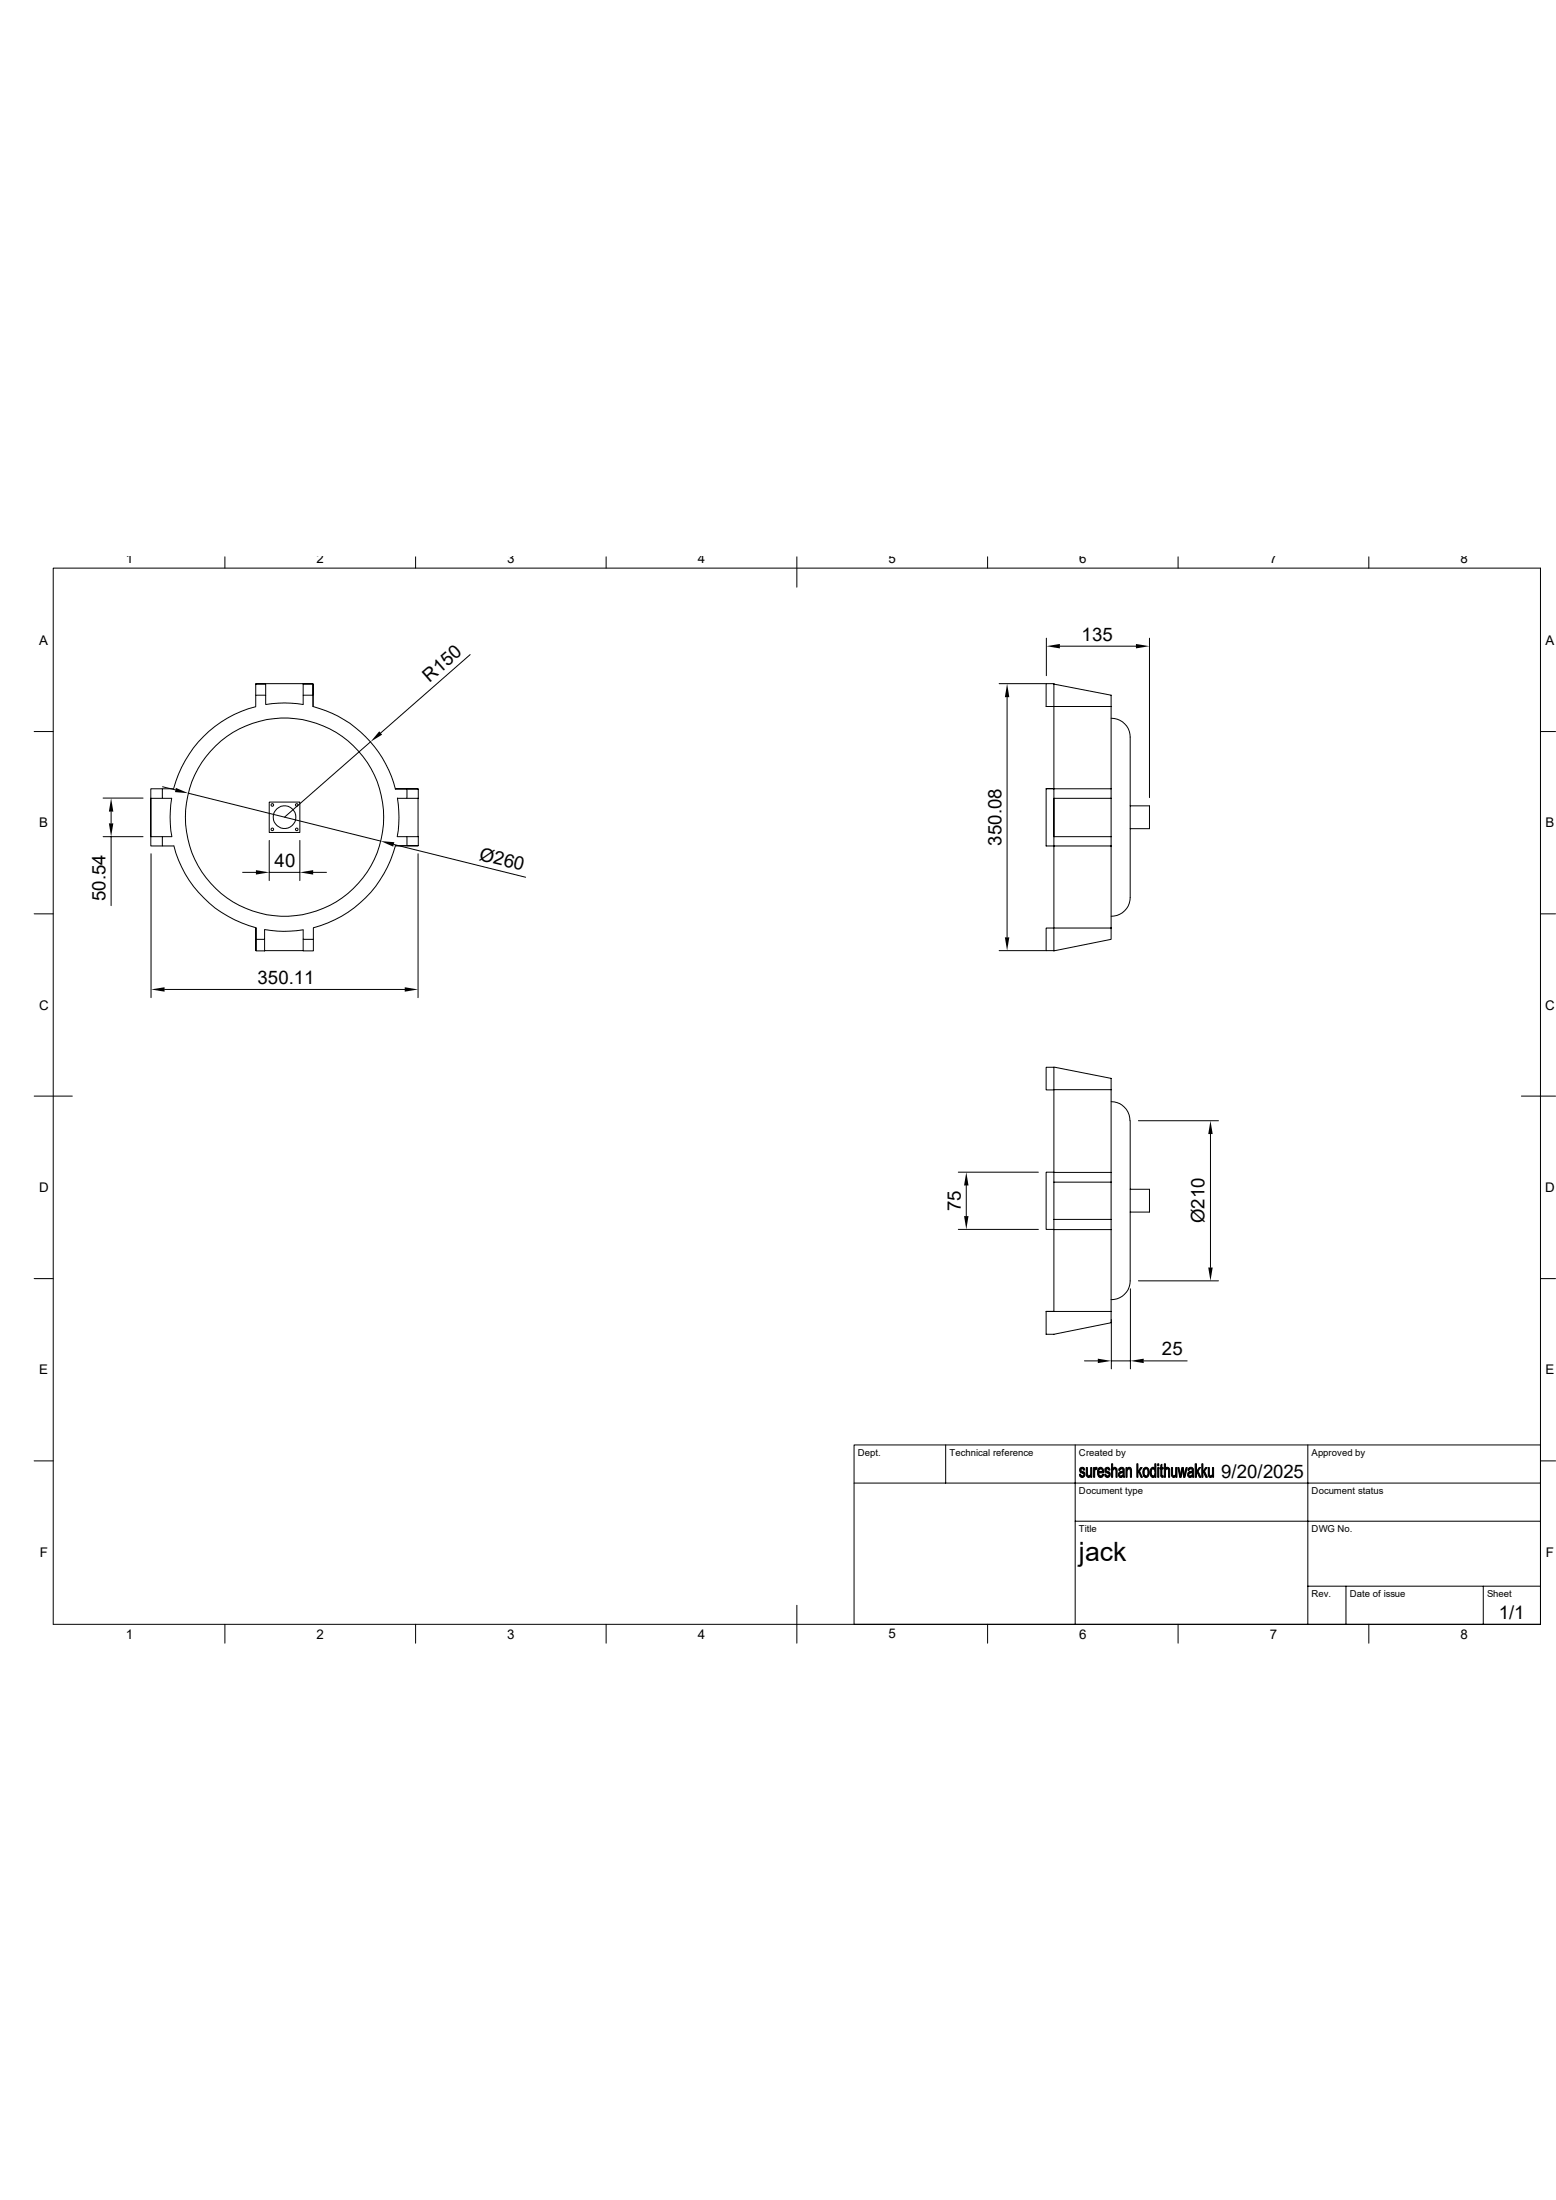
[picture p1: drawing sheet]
<svg xmlns="http://www.w3.org/2000/svg" width="297mm" height="420mm" viewBox="0 0 297 420" stroke-linecap="round" stroke-linejoin="round" font-family="sans-serif">
<g fill="none" stroke="#000" stroke-width=".19">
<path d="M10.2 108.5h283.8v201.6h-283.8zM42.9 106.3v2.2M79.3 106.3v2.2M115.7 106.3v2.2M152.1 106.3v5.8M188.5 106.3v2.2M224.9 106.3v2.2M261.3 106.3v2.2M6.5 139.7h3.7M48.8 132.7v-2.1h1.9v2.1M48.8 134.9a21.8 21.8 0 0 0-15.7 15.6l-2.1 .1v1.8h1.8l-.3 2.4a20.5 20.5 0 0 0 .3 4.9M48.9 130.6l10.9-.1v4.4"/>
<path d="M50.7 134.5v-1.8h-1.9v2.2M50.8 134.5l3.5-.3 3.6 .3M57.9 132.7v-2.1h1.8v2.1M57.9 134.5v-1.8h1.8v2.1M59.7 134.9a22 22 0 0 1 15.8 15.8h2.2v1.7h-1.8M89.7 125l-17.1 15M190.7 130.5h9M192.2 133.1v45.8M199.7 121.8v7.2M201.2 130.6v20M201.2 130.6l-1.5-.1v4.4h12.4M201.2 130.6l10.9 2.1v2.2"/>
<path d="M202.3 123.4h14.5M212.1 137.1a3.7 3.7 0 0 1 3.6 4.4v27.7a7.2 7.2 0 0 1-.6 4.2 3.6 3.6 0 0 1-3 1.5M212.1 134.9v15.7M219.4 121.8v30.5M294 139.7h2.9M19.7 152.4h7.6M19.7 159.7h7.6M21.2 154.9v2.3M21.2 159.7v13.2M31 152.4h-2.2v7.3h2.2M31 150.6h-2.2v10.9h2.2M31 150.2l2.5 .6"/>
<path d="M32.8 159.7h-1.8v1.8h2.1M35.9 151.4l36.8 9.2M51.4 153.1h5.8v5.8h-5.8zM70.7 141.6l-16.4 14.4M75.5 150.5h4.3v.2M75.9 159.7h1.8v1.8h-2.2M75.9 152.4l.2 2.4a20.5 20.5 0 0 1-.3 4.9M77.7 150.7h2.1v1.7h-2.1M77.7 159.7h2.1v1.8h-2.1M79.8 152.4v7.3M201.2 150.6h-1.5v10.9h1.5v15.7h10.9M201.2 150.5l-1.5 .1"/>
<path d="M212.1 152.4v7.3M212.1 152.4h-10.9v7.3h10.9M212.1 150.6h-10.9v10.9h10.9M212.1 150.6v1.8M212.1 159.7v1.8M215.7 153.8h3.7v4.4h-3.7M6.5 174.5h3.7M28.8 163v27.5M33.2 161.5a21.9 21.9 0 0 0 15.7 15.6M46.3 166.5h2.6M48.9 177.2v4.3M50.5 177.5v1.8h-1.6v2.2h1.6v-2.2"/>
<path d="M50.5 177.5a21.5 21.5 0 0 0 7.4 0M51.4 160.4v7.7M51.4 166.5h5.8M57.2 160.4v7.7M57.9 179.3v2.2h1.9v-2.2M59.8 166.5h2.5M59.8 177.2v2.1h-1.9v-1.8M75.1 161.2l25.2 6.3M75.5 161.5h4.3M75.5 161.5a22 22 0 0 1-15.7 15.6M79.8 163v27.5M199.7 177.2h1.5v4.3h-1.5z"/>
<path d="M212.1 161.5v15.7M212.1 177.2v2.1l-10.9 2.2M294 174.5h2.9M31.4 188.9h45.9M50.5 181.5h7.4M190.7 181.5h9M6.5 209.3h7.3M199.7 203.8h1.5v4.3h-1.5zM201.2 203.8l10.9 2.1v2.1M201.2 208.1v15.7M201.2 208h10.9M212.1 208v15.8"/>
<path d="M212.1 210.3a3.6 3.6 0 0 1 3.6 3.7M215.7 214v28.4a7.2 7.2 0 0 1-.6 4.2 3.6 3.6 0 0 1-3 1.5M217.3 214h15.3M231.1 216.5v25.5M290.4 209.3h6.5M182.9 234.7h15.3M182.9 223.8h15.3M184.4 226.3v5.9M201.2 223.8h-1.5v10.9h1.5M201.2 234.7v15.7h-1.5M201.2 223.8v10.9M201.2 225.7h10.9"/>
<path d="M201.2 223.8h10.9M201.2 234.7h10.9M201.2 232.8h10.9M212.1 225.7v7.1M212.1 234.7v15.7M212.1 223.8v1.9M212.1 232.8v1.9M215.7 227h3.7v4.4h-3.7M6.5 244.1h3.7M199.7 250.4h12.4v2.1l-10.9 2.2h-1.5zM207 259.8h2.6M212.1 251.9v9.4"/>
<path d="M212.1 259.8h3.7M215.8 246v15.3M217.3 244.5h15.3M218.3 259.8h8.3M294 244.1h2.9M6.5 278.9h3.7M180.5 275.8v7.3M205.2 275.8v34.3M249.6 275.8v34.3M294 275.8h-131v34.3M294 278.9h2.9M163 283.1h131"/>
<path d="M205.2 290.4h88.8M42.9 310.1v3.6M79.3 310.1v3.6M115.7 310.1v3.6M152.1 306.5v7.2M188.5 310.1v3.6M224.9 310.1v3.6M249.6 302.8h44.4M256.9 302.8v7.3M261.3 310.1v3.6M283.1 302.8v7.3"/>
<circle cx="52" cy="153.7" r=".25"/>
<circle cx="52" cy="158.3" r=".25"/>
<circle cx="54.3" cy="156" r="18.9"/>
<circle cx="54.3" cy="156" r="2.15"/>
<circle cx="56.6" cy="153.7" r=".25"/>
<circle cx="56.6" cy="158.3" r=".25"/>
</g>
<g fill="#000" stroke="#000" stroke-width=".19">
<path d="M212.2 279.4h.2v1h.3l-.2 .1-.1 .3v1.2h-.2z" fill-rule="evenodd"/>
<path d="M217 279.4h.2v1.5l.2 .2-.2 .2v.7h-.2z" fill-rule="evenodd"/>
<path d="M220.4 279.4h.2v2.6h-.2v-.2h-.2l.2-.5a.78 .78 0 0 0-.3-.9h.3z" fill-rule="evenodd"/>
<path d="M221 279.4h.2v.4h-.2z" fill-rule="evenodd"/>
<path d="M221.6 279.7l.2-.2v.7h.2v.2h-.2v1.2l.1 .1h-.3v-1.3h-.2v-.2h.2z" fill-rule="evenodd"/>
<path d="M222.2 279.4h.3v1h.3l-.3 .3v1.3h-.3z" fill-rule="evenodd"/>
<path d="M228.1 279.4h.3v1.5l.1 .2-.1 .2v.7h-.3z" fill-rule="evenodd"/>
<path d="M229.4 279.4h.2v1.5l.1 .2-.1 .2v.7h-.2z" fill-rule="evenodd"/>
<path d="M206.1 280.4h.4a.28 .28 0 0 0-.2 .3 .28 .28 0 0 0 .4 .2 .55 .55 0 0 1 .4 .8 .55 .55 0 0 1-.9 .1h.4a.33 .33 0 0 0 .3-.4 .33 .33 0 0 0-.4-.2 .54 .54 0 0 1-.4-.8z" fill-rule="evenodd"/>
<path d="M206 281.5l.2-.1 .2 .3 .2 .1h-.4z" fill-rule="evenodd"/>
<path d="M206.2 280.3a.5 .5 0 0 1 .5-.2 .5 .5 0 0 1 .4 .5l-.3 .1-.1-.3z" fill-rule="evenodd"/>
<path d="M207.3 280.2h.3v1.5l.6 .1a.47 .47 0 0 1-.6 .2 .47 .47 0 0 1-.3-.6z" fill-rule="evenodd"/>
<path d="M207.9 281.8h.3z" fill-rule="evenodd"/>
<path d="M208.2 280.2h.2v1.8h-.2v-.3h-.2l.2-.4z" fill-rule="evenodd"/>
<path d="M208.7 280.2h.2v.3h.3l-.2 .3v1.2h-.3z" fill-rule="evenodd"/>
<path d="M209 280.2h.4v.3h-.5z" fill-rule="evenodd"/>
<path d="M209.6 280.4h.5l-.3 .2-.1 .3h1v.3h-1l.1 .3 .3 .3h-.4l-.2-.3z" fill-rule="evenodd"/>
<path d="M209.7 280.3a.62 .62 0 0 1 .7 0 .62 .62 0 0 1 .3 .6h-1h.7l-.1-.5z" fill-rule="evenodd"/>
<path d="M209.7 281.8h.6l.1-.4 .3 .1a.53 .53 0 0 1-.4 .5 .53 .53 0 0 1-.6-.2z" fill-rule="evenodd"/>
<path d="M210.9 280.4h.5a.28 .28 0 0 0-.3 .3 .28 .28 0 0 0 .4 .2 .56 .56 0 0 1 .4 .9 .56 .56 0 0 1-1 0h.5a.33 .33 0 0 0 .3-.4 .33 .33 0 0 0-.4-.2 .58 .58 0 0 1-.4-.8z" fill-rule="evenodd"/>
<path d="M210.9 281.5l.2-.1 .1 .3 .2 .1h-.5z" fill-rule="evenodd"/>
<path d="M211 280.3a.5 .5 0 0 1 .6-.2 .5 .5 0 0 1 .3 .5l-.2 .1-.2-.3z" fill-rule="evenodd"/>
<path d="M212.4 280.4a.48 .48 0 0 1 .6-.2 .48 .48 0 0 1 .2 .6v1.2h-.2v-1.5l-.2-.1z" fill-rule="evenodd"/>
<path d="M213.6 280.4h.5h-.2l-.2 .3h-.2z" fill-rule="evenodd"/>
<path d="M213.6 281.1h.7a.41 .41 0 0 0-.5 .2 .41 .41 0 0 0 0 .5h.5a.49 .49 0 0 1-.7 .2 .49 .49 0 0 1 0-.8z" fill-rule="evenodd"/>
<path d="M214 281.8h.4z" fill-rule="evenodd"/>
<path d="M213.7 280.2h.1a.5 .5 0 0 1 .6 0 .5 .5 0 0 1 .2 .6l.1 1.2h-.2l-.1-.2h-.3l.3-.3v-.4l-.7-.1a.52 .52 0 0 0 .7-.4l-.2-.2h-.6z" fill-rule="evenodd"/>
<path d="M214.9 280.2h.2v.2h.2l-.2 .5v1.1h-.2z" fill-rule="evenodd"/>
<path d="M215.1 280.4h.4z" fill-rule="evenodd"/>
<path d="M215.2 280.3a.46 .46 0 0 1 .6-.1 .46 .46 0 0 1 .2 .6v1.2h-.2l-.1-1.5z" fill-rule="evenodd"/>
<path d="M217.7 280.2h.3l-.5 .6 .6 1.2h-.3l-.6-1.1z" fill-rule="evenodd"/>
<path d="M218.3 280.4h.5a.87 .87 0 0 0 0 1.4h-.5l-.1-.2-.1-.7z" fill-rule="evenodd"/>
<path d="M218.4 280.3a.63 .63 0 0 1 .8 0 .63 .63 0 0 1 .2 .7v.2a.62 .62 0 0 1-.3 .7 .62 .62 0 0 1-.8-.1h.5a.93 .93 0 0 0 0-1.4h-.5z" fill-rule="evenodd"/>
<path d="M219.7 280.3a.39 .39 0 0 1 .4-.2 .39 .39 0 0 1 .3 .3h-.3a.93 .93 0 0 0 0 1.4h-.4l-.2-.4z" fill-rule="evenodd"/>
<path d="M219.7 281.8h.7a.37 .37 0 0 1-.3 .3 .37 .37 0 0 1-.4-.3z" fill-rule="evenodd"/>
<path d="M221 280.2h.2v1.8h-.2z" fill-rule="evenodd"/>
<path d="M221.6 281.7h.4v.3h-.3z" fill-rule="evenodd"/>
<path d="M222.5 280.3a.48 .48 0 0 1 .6-.1 .48 .48 0 0 1 .2 .6v1.2h-.2l-.1-1.5z" fill-rule="evenodd"/>
<path d="M223.6 280.2h.2l.1 1.4 .5 .2a.48 .48 0 0 1-.6 .1 .48 .48 0 0 1-.2-.6z" fill-rule="evenodd"/>
<path d="M224.1 281.8l.4-.1z" fill-rule="evenodd"/>
<path d="M224.4 280.2h.3v1.8h-.2v-.3h-.2l.1-.2z" fill-rule="evenodd"/>
<path d="M224.8 280.2h.2l.3 1.4-.1 .4z" fill-rule="evenodd"/>
<path d="M225.6 280.2h.2l-.3 1.8h-.3z" fill-rule="evenodd"/>
<path d="M225.8 280.2l.3 1.4-.1 .4-.3-1.4z" fill-rule="evenodd"/>
<path d="M226.4 280.2h.2l-.4 1.8h-.2z" fill-rule="evenodd"/>
<path d="M226.8 280.4h.5h-.2l-.2 .3h-.2z" fill-rule="evenodd"/>
<path d="M226.8 281.1h.7a.41 .41 0 0 0-.5 .2 .41 .41 0 0 0 0 .5h.6a.53 .53 0 0 1-.8 .1 .53 .53 0 0 1 0-.8z" fill-rule="evenodd"/>
<path d="M227.2 281.8h.4z" fill-rule="evenodd"/>
<path d="M226.9 280.2a.52 .52 0 0 1 .7 0 .52 .52 0 0 1 .2 .6l.1 1.2h-.2l-.1-.2h-.3l.2-.2 .1-.5-.7-.1a.52 .52 0 0 0 .7-.4l-.2-.2h-.6z" fill-rule="evenodd"/>
<path d="M228.9 280.2h.3l-.5 .6 .5 1.2h-.3l-.5-1.1z" fill-rule="evenodd"/>
<path d="M230.1 280.2h.3l-.5 .6 .6 1.2h-.3l-.6-1.1z" fill-rule="evenodd"/>
<path d="M230.6 280.2h.2l.1 1.4 .5 .2a.48 .48 0 0 1-.6 .1 .48 .48 0 0 1-.2-.6z" fill-rule="evenodd"/>
<path d="M231.1 281.8l.4-.1z" fill-rule="evenodd"/>
<path d="M231.4 280.2h.2v1.8h-.1v-.3h-.2l.1-.2z" fill-rule="evenodd"/>
</g>
<g fill="#000">
<path d="M72.4 139.6l.5 .7-2.2 1.3zM192.2 130.5l.5 2.6h-.9zM199.7 123.4l2.6-.5v.9zM216.8 122.9l2.6 .5-2.6 .4zM21.2 152.4l.4 2.5h-.8zM20.8 157.2h.8l-.4 2.5zM33.6 150.4l2.3 1-2.5-.2zM48.9 166.1l2.5 .4-2.5 .5zM57.2 166.5l2.6-.4v.9zM72.7 160.6l2.6 .2-.2 .8zM191.8 178.9h.9l-.5 2.6zM28.8 188.9l2.6-.4v.8z"/>
<path d="M77.3 188.5l2.5 .4-2.5 .4zM231.1 214l.4 2.5h-.9zM184 232.2h.9l-.5 2.5zM184.4 223.8l.5 2.5h-.9zM209.5 259.4l2.6 .4-2.6 .4zM215.8 259.8l2.5-.4v.8zM230.6 242h.9l-.4 2.5z"/>
</g>
<text font-size="5.1" x="206" y="298.1">jack</text>
<g font-size="3.6">
<text x="206.5" y="122.3">135</text>
<text x="82" y="130.3" transform="rotate(-41 82 130.3)">R150</text>
<text x="191.2" y="161.5" transform="rotate(-90 191.2 161.5)">350.08</text>
<text x="52.4" y="165.5">40</text>
<text x="91.3" y="164.1" transform="rotate(14 91.3 164.1)">Ø260</text>
<text x="20.2" y="172" transform="rotate(-90 20.2 172)">50.54</text>
<text x="49.1" y="187.8">350.11</text>
<text x="183.4" y="231.2" transform="rotate(-90 183.4 231.2)">75</text>
<text x="229.9" y="233.6" transform="rotate(-90 229.9 233.6)">Ø210</text>
<text x="221.8" y="258.7">25</text>
<text x="233.1" y="282.1">9/20/2025</text>
<text x="286.1" y="309.1">1/1</text>
</g>
<g font-size="2.5">
<text x="24" y="107.6">1</text>
<text x="60.4" y="107.6">2</text>
<text x="96.8" y="107.5">3</text>
<text x="133.2" y="107.6">4</text>
<text x="169.6" y="107.5">5</text>
<text x="206" y="107.5">6</text>
<text x="242.4" y="107.5">7</text>
<text x="278.8" y="107.5">8</text>
<text x="7.5" y="123.1">A</text>
<text x="295" y="123.1">A</text>
<text x="7.5" y="157.9">B</text>
<text x="295" y="157.9">B</text>
<text x="7.5" y="192.8">C</text>
<text x="294.9" y="192.8">C</text>
<text x="7.5" y="227.6">D</text>
<text x="294.9" y="227.6">D</text>
<text x="7.5" y="262.4">E</text>
<text x="295" y="262.4">E</text>
<text x="7.6" y="297.2">F</text>
<text x="295.1" y="297.2">F</text>
<text x="24" y="312.8">1</text>
<text x="60.4" y="312.8">2</text>
<text x="96.8" y="312.8">3</text>
<text x="133.2" y="312.8">4</text>
<text x="169.6" y="312.8">5</text>
<text x="206" y="312.8">6</text>
<text x="242.4" y="312.8">7</text>
<text x="278.8" y="312.8">8</text>
</g>
<g font-size="1.8">
<text x="163.7" y="277.9">Dept.</text>
<text x="181.2" y="277.9">Technical reference</text>
<text x="206" y="277.9">Created by</text>
<text x="250.4" y="277.9">Approved by</text>
<text x="206" y="285.2">Document type</text>
<text x="250.4" y="285.2">Document status</text>
<text x="206" y="292.4">Title</text>
<text x="250.4" y="292.4">DWG No.</text>
<text x="250.4" y="304.8">Rev.</text>
<text x="257.6" y="304.8">Date of issue</text>
<text x="283.9" y="304.8">Sheet</text>
</g>
</svg>
